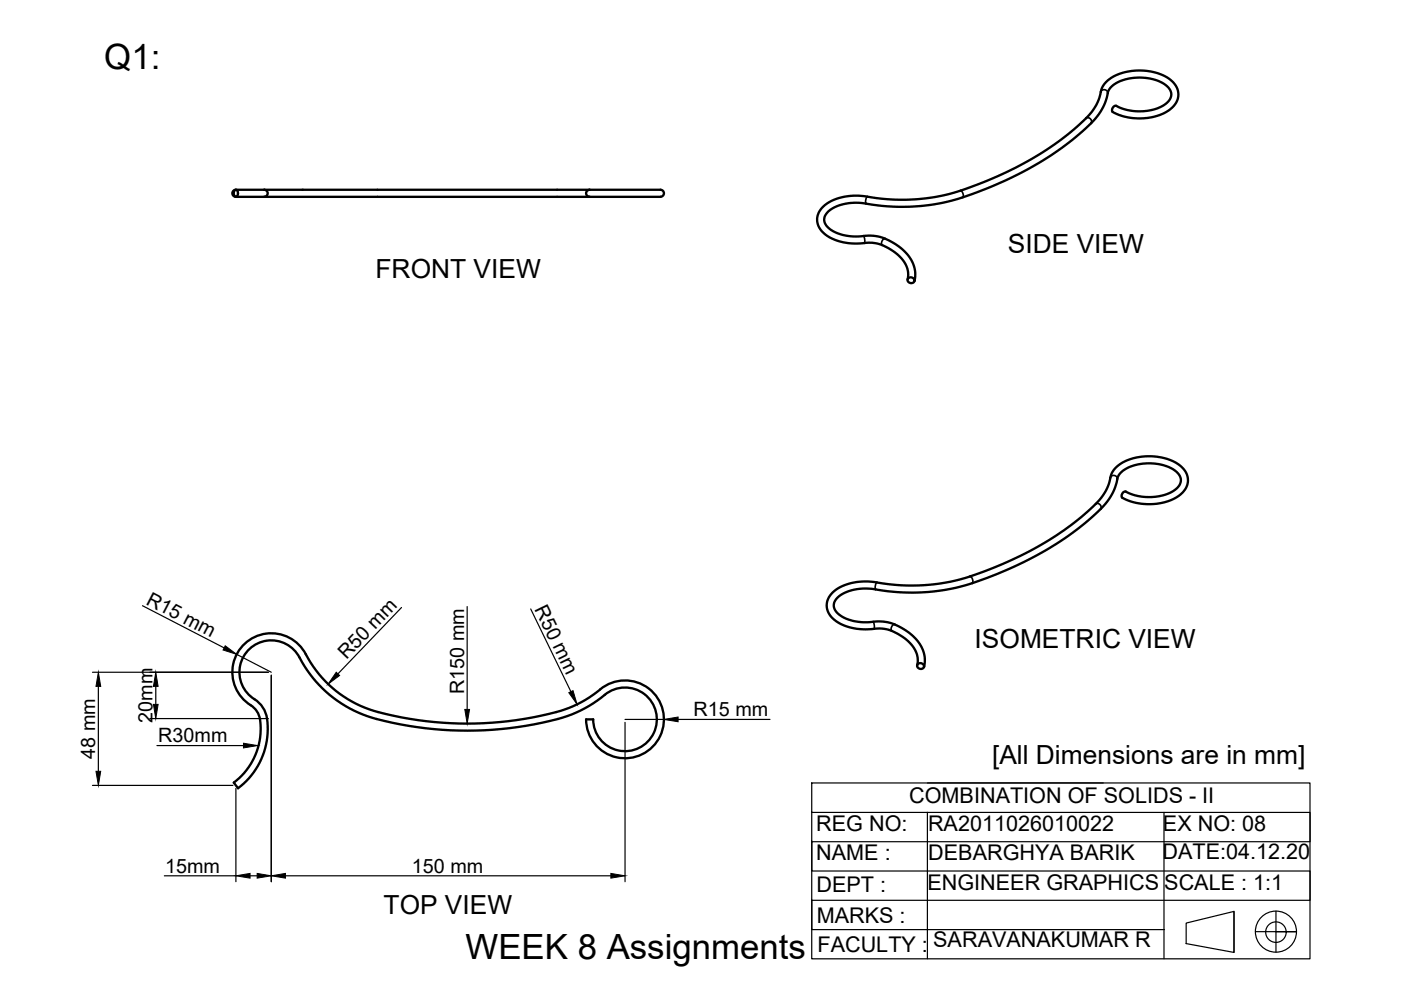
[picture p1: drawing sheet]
<svg xmlns="http://www.w3.org/2000/svg" width="297mm" height="210mm" viewBox="0 0 297 210" stroke-linecap="round" stroke-linejoin="round" font-family="sans-serif">
<!-- layer: MD_Visible -->
<g fill="none" stroke="#000" stroke-width=".5">
<path d="M49.8 40.3l.2-.1a.84 .84 0 0 1 0 1.5 .87 .87 0 0 1-.2-1.4zM50 40.2a.75 .75 0 0 0-.7 .8 .75 .75 0 0 0 .7 .7M50 41.7h6M50 40.2h6M56 40.2a.75 .75 0 0 1 .8 .8 .75 .75 0 0 1-.8 .7M56 40.2h69M56 41.7h69M125 40.2a.75 .75 0 0 0-.7 .8 .75 .75 0 0 0 .7 .7M125 40.2h14.5a.8 .8 0 0 1 1.2 .5 .8 .8 0 0 1-.8 1h-14.9M192.4 59.2a5.6 5.6 0 0 0-2.7-5.7 8.6 8.6 0 0 0-7.3-1.9 10 10 0 0 1-8.4-2.8 3.8 3.8 0 0 1 1.5-5.7 12.9 12.9 0 0 1 9.6-1.2 41.9 41.9 0 0 0 23.6-3.3 62.6 62.6 0 0 0 22.5-14.5 11.5 11.5 0 0 0 2.5-5.5 8.1 8.1 0 0 1 6.9-3.6 10.1 10.1 0 0 1 8.4 2.8 3.7 3.7 0 0 1-1.3 5.7 12 12 0 0 1-11.9 .1 .87 .87 0 0 1 .4-1.1 .87 .87 0 0 1 1.1 .3 10.5 10.5 0 0 0 10.2-1.1 2.27 2.27 0 0 0-.5-3.8 10.4 10.4 0 0 0-11.3 .4l-.6 .8a13.4 13.4 0 0 1-5 8.2 72.3 72.3 0 0 1-31.5 15.9 47.1 47.1 0 0 1-16.6-.2 8.2 8.2 0 0 0-6.8 2.4 2.28 2.28 0 0 0 1 3.4 11.4 11.4 0 0 0 7.8 1.2 10.9 10.9 0 0 1 9.7 6.3l.4 1.7-.2 1.6M124.3 152.5a8.2 8.2 0 0 0 10.1 8.1 8.2 8.2 0 0 0 5.5-11.7 8.2 8.2 0 0 0-12.6-2.7 26.2 26.2 0 0 1-12.8 5.6 72.2 72.2 0 0 1-37.2-1.8 24.9 24.9 0 0 1-13-12.2 8.3 8.3 0 0 0-13-.7 8.3 8.3 0 0 0 2.4 12.8 5.6 5.6 0 0 1 1.6 4.9 14.3 14.3 0 0 1-5.7 11.1l.8 1.2a15.2 15.2 0 0 0 5.8-16.1 6.8 6.8 0 0 0-3-3.3 6.8 6.8 0 0 1 .5-10.8 6.8 6.8 0 0 1 10.3 3.4 26.5 26.5 0 0 0 19.2 13 73.9 73.9 0 0 0 38-1.8 28.4 28.4 0 0 0 7.8-4.7 6.7 6.7 0 0 1 9.8 3.3 6.7 6.7 0 0 1-5 9 6.7 6.7 0 0 1-8-6.6M124.3 152.5h1.5"/>
<path d="M194.5 141a5.6 5.6 0 0 0-2.7-5.7 8.6 8.6 0 0 0-7.4-1.9 10 10 0 0 1-8.3-2.8 3.8 3.8 0 0 1 1.4-5.8 12.9 12.9 0 0 1 9.6-1.1 41.8 41.8 0 0 0 23.6-3.3 62.4 62.4 0 0 0 22.5-14.5 11.5 11.5 0 0 0 2.5-5.5 7.9 7.9 0 0 1 6.6-3.6 10.4 10.4 0 0 1 8.7 2.7 3.7 3.7 0 0 1-1.3 5.8 12 12 0 0 1-11.9 .1 .87 .87 0 0 1 .4-1.1 .87 .87 0 0 1 1.1 .3 10.4 10.4 0 0 0 10.2-1.1 2.27 2.27 0 0 0-.5-3.8 10.4 10.4 0 0 0-11.2 .4l-.7 .8a13.3 13.3 0 0 1-5 8.2 72.2 72.2 0 0 1-31.4 15.9 47.8 47.8 0 0 1-16.6-.2 8.2 8.2 0 0 0-6.9 2.4 2.26 2.26 0 0 0 1.1 3.4 11.7 11.7 0 0 0 8 1.1 11 11 0 0 1 9.5 6.4l.3 1.6-.2 1.7"/>
<circle cx="193.2" cy="59.4" r=".69"/>
<circle cx="195.2" cy="141.2" r=".69"/>
</g>
<!-- layer: MD_Visible Narrow -->
<path d="M233.4 19.5a.76 .76 0 0 1 .8-.5 .76 .76 0 0 1 .7 .7M230.3 25a.79 .79 0 0 1 .9 .2 .79 .79 0 0 1 .1 .9M183.1 50l.2 .8v.7M183.9 41.7l-.3 .7v.8M187.6 50.6a.94 .94 0 0 0-.6 1.4M203.6 40.4a1.05 1.05 0 0 1 .5 1.4M232.3 106.8a.79 .79 0 0 1 .9 .2 .79 .79 0 0 1 .2 .9M235.4 101.3a.76 .76 0 0 1 .8-.5 .76 .76 0 0 1 .7 .7M185.1 131.8l.3 .7-.1 .8M185.9 123.5l-.3 .7v.8M189.7 132.4a.94 .94 0 0 0-.6 1.4M205.7 122.2a1.05 1.05 0 0 1 .4 1.4" fill="none" stroke="#000" stroke-width=".35"/>
<!-- layer: 0 -->
<g fill="none" stroke="#000" stroke-width=".25">
<path d="M30.2 128.4l17.3 9M50.2 138.7l7.3 3.8M85.1 128.8l-13.5 14.1M99 128.6v21.8M112.5 129.1l8.5 17.5M19.6 142.5h37.3M20.9 145.5v18M31.8 152.4h25.1M33 145.5v3.8M33.3 158.1h18.3M57.5 143.2v43.7M132.5 153.2v33.7"/>
<path d="M132.5 152.5h8.3M143.8 152.5h19.5M19.6 166.5h29.8M50 167.1v19.8M172.1 166h105.6v37.3h-105.6zM172.1 172.3h105.7v6.2h-105.7v6.2h105.7v6.2h-105.7v6.2h74.8M196.6 172.2v31.1M196.6 166h37.3M246.8 172.3v31M34.8 185.7h15.2M53 185.7h1.5M60.5 185.7h69"/>
<path d="M251.5 195.7l10.1-2.5v8.7l-10.1-1.8zM261.6 193.2v8.7M266.2 197.5h8.7h-4.4M270.5 193.2v8.7"/>
<circle cx="270.5" cy="197.5" r="4.4"/>
<circle cx="270.5" cy="197.6" r="2.18"/>
</g>
<path d="M172.1 178.4h.1M172.1 172.2h.1M172.1 197.1h.1M172.1 190.9h.1M172.1 184.6h.1" fill="none" stroke="#000" stroke-width=".21"/>
<g fill="#000" stroke="#000" stroke-width=".21">
<path d="M47.7 136.9l2.5 1.8-2.9-.9zM20.9 142.5l.5 3h-1.1zM33 142.5l.5 3h-1zM32.5 149.3h1l-.5 3.1zM51.6 157.6l3 .5-3 .5zM71.3 142.5l.7 .7-2.4 1.8zM98.5 150.4h1.1l-.6 3zM120.6 146.9l.9-.5 .9 2.9zM140.8 152.5l3-.5v1zM20.3 163.5h1.1l-.5 3zM50 185.7l3-.5v1zM54.5 185.2l3 .5-3 .5z"/>
<path d="M57.5 185.7l3-.5v1zM129.5 185.2l3 .5-3 .5z"/>
</g>
<g font-size="7.4">
<text x="22.1" y="14.6">Q1:</text>
<text x="98.7" y="203.4">WEEK 8 Assignments</text>
</g>
<g font-size="5.6">
<text x="213.7" y="53.6">SIDE VIEW</text>
<text x="79.6" y="59">FRONT VIEW</text>
<text x="206.6" y="137.4">ISOMETRIC VIEW</text>
<text x="210.3" y="162">[All Dimensions are in mm]</text>
<text x="81.3" y="193.9">TOP VIEW</text>
</g>
<g font-size="4.6">
<text x="192.8" y="170.3">COMBINATION OF SOLIDS - II</text>
<text x="173.1" y="176.2">REG NO:</text>
<text x="196.8" y="176.2">RA2011026010022</text>
<text x="246.6" y="176.2">EX NO: 08</text>
<text x="173.1" y="182.4">NAME :</text>
<text x="196.8" y="182.3">DEBARGHYA BARIK</text>
<text x="246.5" y="182.2">DATE:04.12.20</text>
<text x="173.1" y="189.2">DEPT :</text>
<text x="196.6" y="188.6">ENGINEER GRAPHICS</text>
<text x="246.9" y="188.6">SCALE : 1:1</text>
<text x="173.2" y="195.6">MARKS :</text>
<text x="173.3" y="201.7">FACULTY :</text>
<text x="197.9" y="200.8">SARAVANAKUMAR R</text>
</g>
<g font-size="4.2">
<text x="30.8" y="128" transform="rotate(27 30.8 128)">R15 mm</text>
<text x="113.3" y="129.1" transform="rotate(64 113.3 129.1)">R50 mm</text>
<text x="73.4" y="140" transform="rotate(-46 73.4 140)">R50 mm</text>
<text x="98.4" y="147.1" transform="rotate(-90 98.4 147.1)">R150 mm</text>
<text x="32.3" y="153.2" transform="rotate(-90 32.3 153.2)">20mm</text>
<text x="147.1" y="151.9">R15 mm</text>
<text x="20.2" y="160.8" transform="rotate(-90 20.2 160.8)">48 mm</text>
<text x="33.6" y="157.4">R30mm</text>
<text x="35" y="185">15mm</text>
<text x="87.4" y="185">150 mm</text>
</g>
</svg>
